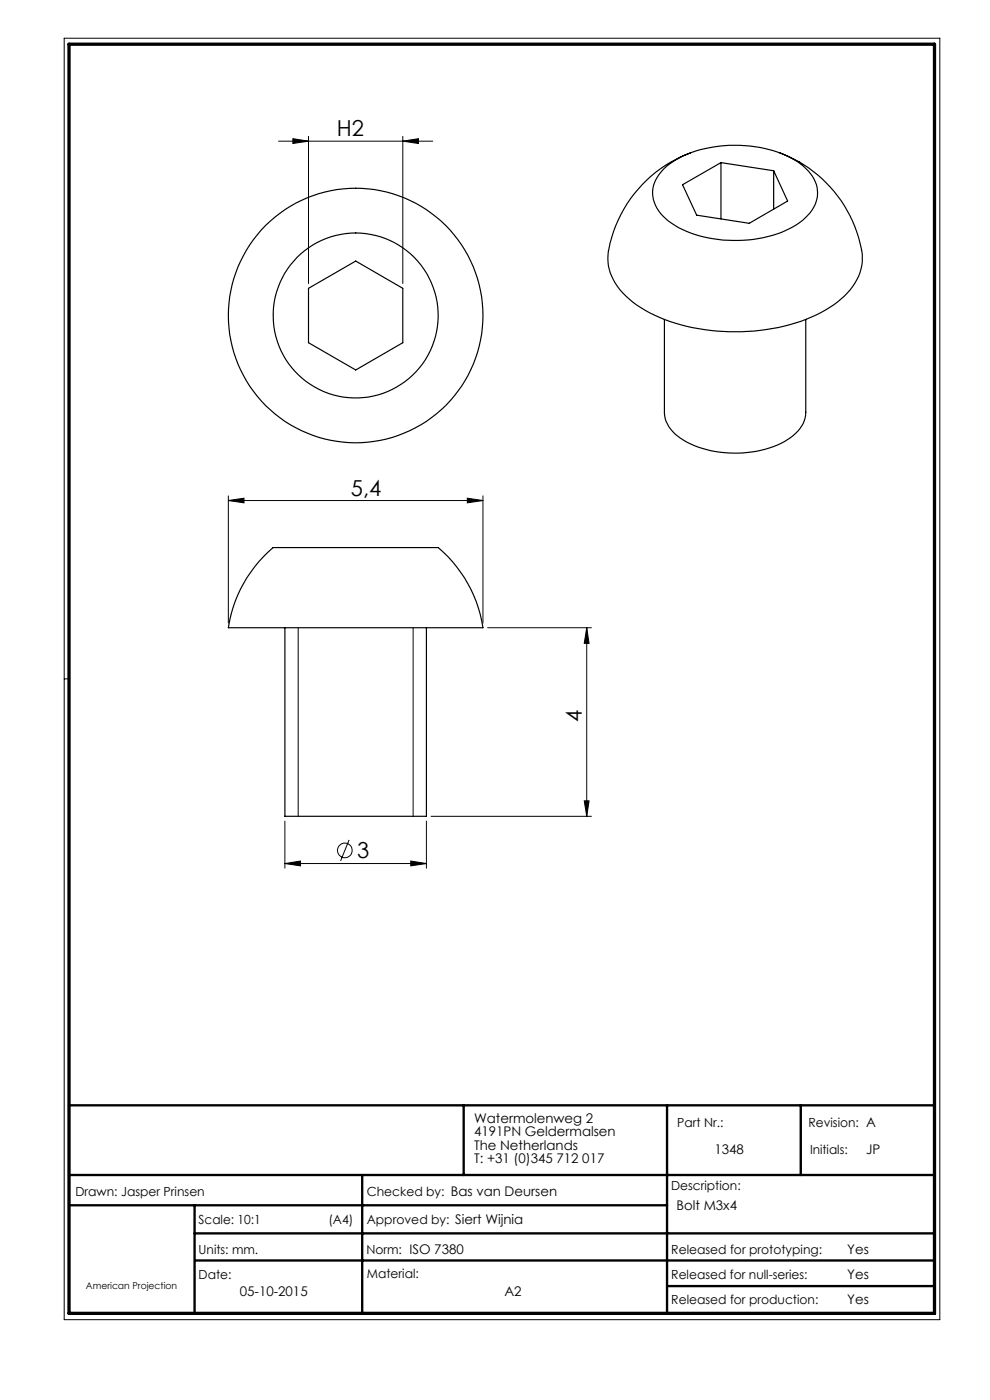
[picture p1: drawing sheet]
<svg xmlns="http://www.w3.org/2000/svg" width="210mm" height="297mm" viewBox="0 0 210 297" stroke-linecap="round" stroke-linejoin="round" font-family="sans-serif">
<g fill="none" stroke="#000" stroke-width=".21">
<path d="M13.6 8.1h185.8v271.9h-185.8zM59.1 29.9h32.7M62.1 29.4l3.3 .5-3.3 .5zM65.4 28.9v31.2M85.4 29.9l3.4-.5v1zM85.4 28.9v31.2M48.4 106.2l3.4-.5v1zM48.4 105.2v27M48.4 106.2h54M99.1 105.7l3.3 .5-3.3 .5zM102.4 105.2v27M63.3 133.2v40"/>
<path d="M87.6 133.2v40M103.4 133.2h22M124.5 133.2l.5 3.3h-1.1zM124.5 133.2v40M14.6 144h-1M60.4 174.2v10M74 178.2l-1.8 4.4M90.5 174.2v10M91.4 173.2h34M123.9 169.9h1.1l-.5 3.3zM60.4 183.2l3.3-.5v1zM60.4 183.2h30.1"/>
<path d="M87.1 182.7l3.4 .5-3.4 .5z"/>
<circle cx="73.2" cy="180.4" r="1.55"/>
</g>
<path d="M14.6 234.5h183.6M98.4 234.5v14.8M141.5 234.5v44.1M169.9 234.5v14.8M14.6 249.3h183.6M14.6 255.7h126.9M41.3 255.7v22.9M76.8 249.3v29.3M41.3 261.7h156.9M41.4 267.4h156.8M141.5 272.8h56.7" fill="none" stroke="#000" stroke-width=".5"/>
<path d="M14.6 9.4h183.6v269.2h-183.6z" fill="none" stroke="#000" stroke-width=".7"/>
<g fill="#000">
<path d="M48.4 106.2l3.4-.5v1zM99.1 105.7l3.3 .5-3.3 .5z"/>
<path d="M123.9 169.9h1.1l-.5 3.3zM124.5 133.2l.5 3.3h-1.1z"/>
<path d="M87.1 182.7l3.4 .5-3.4 .5zM60.4 183.2l3.3-.5v1zM85.4 29.9l3.4-.5v1zM62.1 29.4l3.3 .5-3.3 .5z"/>
</g>
<g fill="none" stroke="#000" stroke-width=".25">
<path d="M140.8 35.8a21.7 21.7 0 0 1 13.9-5 24.8 24.8 0 0 1 15 3.9 7.5 7.5 0 0 1 3.6 7.5 10.7 10.7 0 0 1-6.8 6.8 28.1 28.1 0 0 1-22.6-.7 10.2 10.2 0 0 1-5.3-5.9 6.6 6.6 0 0 1 2.2-6.6zM146.5 32.4a27.2 27.2 0 0 0-17.5 21.6 11.7 11.7 0 0 0 5.2 10.1 36.2 36.2 0 0 0 21.7 6.3 37.3 37.3 0 0 0 20.9-5.7 13.2 13.2 0 0 0 6.1-9.1 23.1 23.1 0 0 0-3.8-12 27.4 27.4 0 0 0-13.7-11.2M152.9 34.5l11.2 1.7M152.9 34.5l-8.1 4.7 3 6.4 11.1 1.8 8.2-4.8-3-6.4M152.9 34.5v11.9M164.1 36.2v8.2M65.4 61.2l10.1-5.8 9.9 5.8v11.5l-9.9 5.8-10.1-5.8zM140.9 67.8v19.7a7.1 7.1 0 0 0 4.1 5.9 23.1 23.1 0 0 0 22-.1 7.1 7.1 0 0 0 3.9-5.8v-19.7M55.9 118.1l2-1.9h34.9a21.8 21.8 0 0 1 5.7 6.4 27.4 27.4 0 0 1 3.9 10.6h-54a27.4 27.4 0 0 1 7.5-15.1zM60.4 133.2v40h30.1v-40"/>
<circle cx="75.4" cy="66.9" r="17.5"/>
<circle cx="75.4" cy="66.9" r="27"/>
</g>
<g font-size="4.7">
<text x="71.5" y="28.9">H2</text>
<text x="74.4" y="105.2">5,4</text>
<text x="123.4" y="153.1" transform="rotate(-90 123.4 153.1)">4</text>
<text x="75.7" y="182.1">3</text>
</g>
<g font-size="2.8">
<text x="100.5" y="238.2">Watermolenweg 2</text>
<text x="100.5" y="241.1">4191PN Geldermalsen</text>
<text x="100.5" y="243.9">The Netherlands</text>
<text x="151.5" y="244.7">1348</text>
<text x="183.8" y="244.8">JP</text>
<text x="100.5" y="246.7">T: +31 (0)345 712 017</text>
<text x="143.5" y="256.7">Bolt M3x4</text>
<text x="179.7" y="266">Yes</text>
<text x="50.9" y="275">05-10-2015</text>
<text x="107" y="275">A2</text>
<text x="179.7" y="271.4">Yes</text>
<text x="179.7" y="276.6">Yes</text>
</g>
<g font-size="2.7">
<text x="143.7" y="239.1">Part Nr.:</text>
<text x="171.5" y="239.1">Revision: A</text>
<text x="171.8" y="244.8">Initials:</text>
<text x="16" y="253.7">Drawn: Jasper Prinsen</text>
<text x="77.8" y="253.7">Checked by: Bas van Deursen</text>
<text x="142.4" y="252.5">Description:</text>
<text x="42.1" y="259.7">Scale: 10:1</text>
<text x="69.7" y="259.7">(A4)</text>
<text x="77.8" y="259.7">Approved by: Siert Wijnia</text>
<text x="42.1" y="266">Units: mm.</text>
<text x="77.7" y="266">Norm: ISO 7380</text>
<text x="142.4" y="266">Released for prototyping:</text>
<text x="42.1" y="271.3">Date:</text>
<text x="77.8" y="271">Material:</text>
<text x="142.4" y="271.3">Released for null-series:</text>
<text x="142.4" y="276.6">Released for production:</text>
</g>
<text font-size="2" x="18.2" y="273.4">American Projection</text>
</svg>
